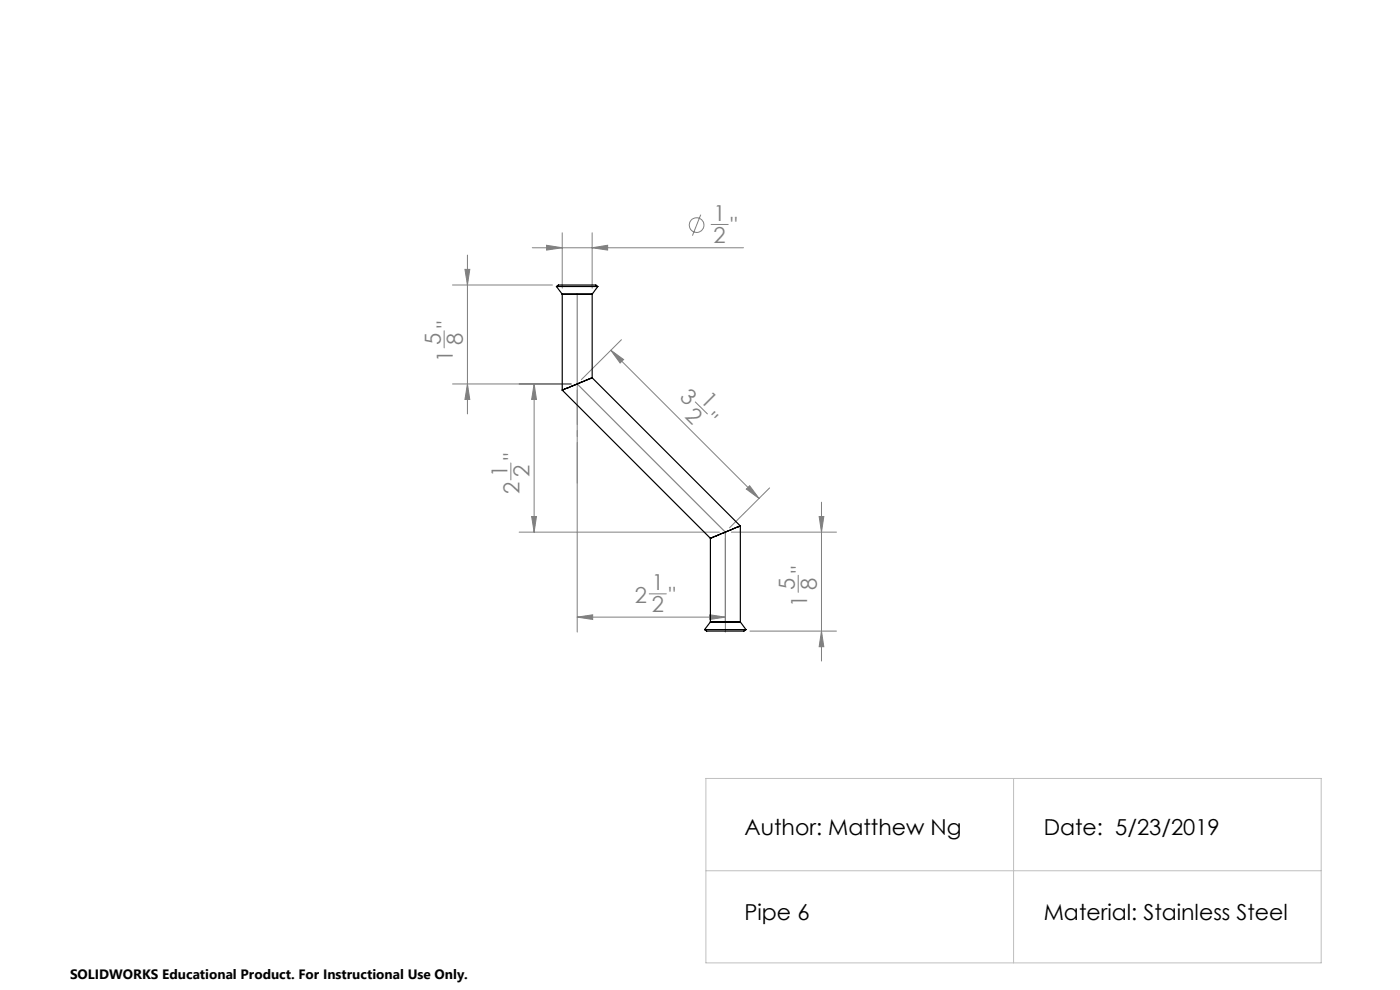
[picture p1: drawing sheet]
<svg xmlns="http://www.w3.org/2000/svg" width="297mm" height="210mm" viewBox="0 0 297 210" stroke-linecap="round" stroke-linejoin="round" font-family="sans-serif">
<g fill="none" stroke="#808080" stroke-width=".21">
<path d="M98.6 57.1h1.1l-.5 3.4zM99.2 54.1v33.7M112.9 52.6h44.8M116 52l3.3 .6-3.3 .4zM119.3 49.4v11.7M125.6 52.6l3.3-.6v1zM125.6 49.4v11.7M148.7 45.5l-1.8 4.5M150.8 47.6h3.7M94.2 70.2v3.6M96 60.5h21.2M129.6 74.3l2.7 2-.7 .7z"/>
<path d="M129.6 74.3l31.4 31.4M131.8 72.1l-8.5 8.4M96 81.4h25.2M99.2 81.4l.5 3.3h-1.1zM108.4 98.2v3.6M113.3 81.4l.5 3.3h-1zM113.3 81.4v31.5M122.4 82.7v51.4M147.5 85.3l2.6 2.5M110.1 112.9h42.5M112.8 109.6h1l-.5 3.3zM153.9 114.2v19.9"/>
<path d="M155.2 112.9h22.2M158.3 103.7l.7-.7 2 2.7zM163.3 103.5l-8.5 8.5M173.8 109.6h1l-.5 3.3zM174.3 106.5v33.7M122.4 130.9h31.5M122.4 130.9l3.3-.5v1zM137.7 126h3.7M150.6 130.4l3.3 .5-3.3 .5zM159.1 133.9h18.3M169.3 122v3.7M174.3 133.9l.5 3.3h-1z"/>
<circle cx="147.8" cy="47.7" r="1.55"/>
</g>
<path d="M149.8 165.1h130.5v39.1h-130.5zM215 165.1v39.1M149.8 184.7h130.5" fill="none" stroke="#c0c0c0" stroke-width=".21"/>
<path d="M122.4 62.4v19l31.5 31.5v19" fill="none" stroke="#808080" stroke-width=".25"/>
<path d="M122.5 81.4v21.1" fill="none" stroke="#808080" stroke-width=".21" stroke-dasharray="15.2 1.3 1.3 1.3" stroke-dashoffset="6.6"/>
<g fill="#808080">
<path d="M122.4 130.9l3.3-.5v1zM150.6 130.4l3.3 .5-3.3 .5z"/>
<path d="M116 52l3.3 .6-3.3 .4zM125.6 52.6l3.3-.6v1z"/>
<path d="M112.8 109.6h1l-.5 3.3zM113.3 81.4l.5 3.3h-1zM99.2 81.4l.5 3.3h-1.1zM98.6 57.1h1.1l-.5 3.4z"/>
<path d="M173.8 109.6h1l-.5 3.3zM174.3 133.9l.5 3.3h-1z"/>
<path d="M129.6 74.3l2.7 2-.7 .7zM158.3 103.7l.7-.7 2 2.7z"/>
</g>
<g fill="none" stroke="#000" stroke-width=".25">
<path d="M118 60.8h8.8M118 60.8a2.09 2.09 0 0 1 1.8-.3h6.6l.4 .3M118 60.8l1.3 1.6M119.3 62.4h6.3M119.3 62.4v20.4M125.6 62.4v17.7M126.8 60.8l-1.2 1.6M119.3 82.8l31.4 31.4M125.6 80.1l-6.3 2.7M125.6 80.1l31.5 31.5M150.7 114.2v17.7M157.1 111.6l-6.4 2.6"/>
<path d="M157.1 111.6v20.3M149.5 133.6h8.8M149.5 133.6a2.09 2.09 0 0 0 1.7 .3h5.3a2.09 2.09 0 0 0 1.8-.3M150.7 131.9h6.4M150.7 131.9l-1.2 1.7M157.1 131.9l1.2 1.7"/>
</g>
<g font-size="4.7" fill="#808080">
<text x="151.4" y="46.9">1</text>
<text x="151.4" y="51.5">2</text>
<text x="155" y="49.4">&quot;</text>
<text x="96.1" y="69.6" transform="rotate(-90 96.1 69.6)">&quot;</text>
<text x="93.5" y="73.2" transform="rotate(-90 93.5 73.2)">5</text>
<text x="96.1" y="76.9" transform="rotate(-90 96.1 76.9)">1</text>
<text x="98.2" y="73.2" transform="rotate(-90 98.2 73.2)">8</text>
<text x="144" y="84.4" transform="rotate(45 144 84.4)">3</text>
<text x="145.1" y="88.4" transform="rotate(45 145.1 88.4)">2</text>
<text x="148.4" y="85.1" transform="rotate(45 148.4 85.1)">1</text>
<text x="149.1" y="89.5" transform="rotate(45 149.1 89.5)">&quot;</text>
<text x="107.7" y="101.3" transform="rotate(-90 107.7 101.3)">1</text>
<text x="110.2" y="97.7" transform="rotate(-90 110.2 97.7)">&quot;</text>
<text x="112.3" y="101.3" transform="rotate(-90 112.3 101.3)">2</text>
<text x="110.2" y="104.9" transform="rotate(-90 110.2 104.9)">2</text>
<text x="138.3" y="125.2">1</text>
<text x="168.6" y="125.1" transform="rotate(-90 168.6 125.1)">5</text>
<text x="171.2" y="121.5" transform="rotate(-90 171.2 121.5)">&quot;</text>
<text x="173.3" y="125.1" transform="rotate(-90 173.3 125.1)">8</text>
<text x="134.6" y="127.8">2</text>
<text x="138.3" y="129.9">2</text>
<text x="141.9" y="127.8">&quot;</text>
<text x="171.2" y="128.7" transform="rotate(-90 171.2 128.7)">1</text>
</g>
<g font-size="4.7">
<text x="157.9" y="177.1">Author: Matthew Ng</text>
<text x="221.4" y="177.1">Date: 5/23/2019</text>
<text x="157.9" y="195.2">Pipe 6</text>
<text x="221.4" y="195.2">Material: Stainless Steel</text>
</g>
<text font-size="2.9" x="14.9" y="207.6">SOLIDWORKS Educational Product. For Instructional Use Only.</text>
</svg>
